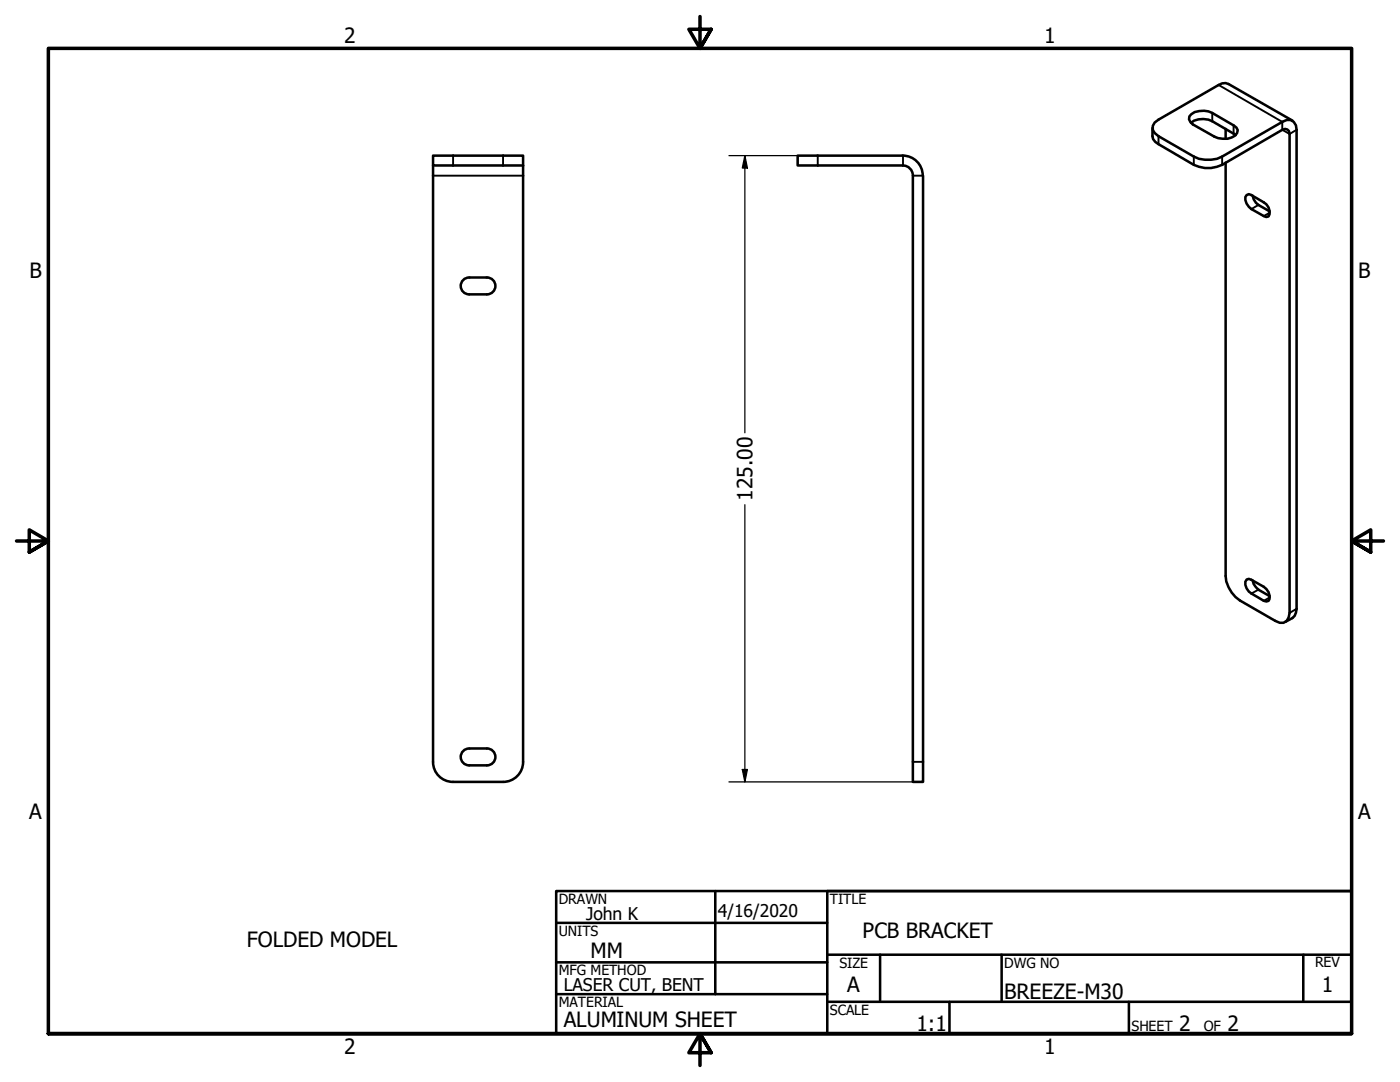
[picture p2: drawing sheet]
<svg xmlns="http://www.w3.org/2000/svg" width="279mm" height="216mm" viewBox="0 0 279 216" stroke-linecap="round" stroke-linejoin="round" font-family="sans-serif">
<!-- layer: Visible (ANSI) -->
<g fill="none" stroke="#000" stroke-width=".51">
<path d="M86.4 31.1h18v1.9h-18zM86.4 33v119M104.4 33v119M180.2 33a2 2 0 0 1 2 2M180.2 31.1a4 4 0 0 1 3.9 3.9M180.2 31.1h-21v1.9h21M182.2 35.1v120.9h2v-120.9M230 25.5v1.7l.1 .5 .5 .6 7.7 4.6a6.3 6.3 0 0 0 5.6 0l12-7 .6-.2 .4 .1 .3 .4 .2 .5v95.6l-.2 .9-.4 .7-.6 .4h-.8l-.9-.4-7-4.1a6.4 6.4 0 0 1-2.9-4.9v-82.5M237.7 24.5a4 4 0 0 1 4.2-.3l4.7 2.7M237.7 22.8a4.2 4.2 0 0 1 4.2-.3l4.3 2.5 .6 .5 .2 .5a1.98 1.98 0 0 1-2 1.7l-1.9-.1-5-2.8-.5-.5-.3-.5 .1-.6zM244.6 25.7v2M248.8 38.9l.4-.2a7.7 7.7 0 0 1 4 2.7l.2 1.3-.2 .5-.5 .1-3-1.6a2.65 2.65 0 0 1-1.2-2.4z"/>
<path d="M250 39.1l.2 .7 .4 .6 .5 .5 2.3 1.3M257.9 24.1l-12.7-7.3-.6-.2h-.7l-.7 .4-12 6.9a1.74 1.74 0 0 0-1.2 1.6 1.74 1.74 0 0 0 1.2 1.7l7.1 4a6.3 6.3 0 0 0 5.6 0l12-6.9 .9-.4a1.7 1.7 0 0 1 2 2v95.6l-.4 1.4-.5 .4-1.4 .8M97.2 55.4h-3.6a1.68 1.68 0 0 0-1.7 1.7 1.68 1.68 0 0 0 1.7 1.6h3.6M97.2 55.4a1.68 1.68 0 0 1 1.7 1.7 1.68 1.68 0 0 1-1.7 1.6M248.8 115.6l.4-.1 .5 .2 2.5 1.4a2.23 2.23 0 0 1 1 2.8l-.5 .1a7.3 7.3 0 0 1-3.9-2.6l-.3-.7v-.6zM250 115.8l.2 .7 .9 1.2 2.3 1.2M86.4 152.1a4 4 0 0 0 4 3.9h10M97.2 149.4h-3.6a1.68 1.68 0 0 0-1.7 1.6 1.68 1.68 0 0 0 1.7 1.7h3.6M97.2 149.4a1.68 1.68 0 0 1 1.7 1.6 1.68 1.68 0 0 1-1.7 1.7M104.4 152.1a4 4 0 0 1-4 3.9"/>
</g>
<!-- layer: Visible Narrow (ANSI) -->
<g fill="none" stroke="#000" stroke-width=".38">
<path d="M243.2 17l12.7 7.3v1.6l1.5 .8 1.4-.8M86.4 35.1h18M90.4 31.1v1.9M100.4 31.1v1.9M163.2 31.1v1.9M180.2 31.1v1.9M182.2 35.1h2M231.2 27.2v1.6M238.3 31.2v1.7M241.9 22.5v1.7M243.9 31.2v1.7M246.2 25v1.7"/>
<path d="M251.1 40.9l-1.4 .8M253.4 42.4l-1.2 .7M251.1 117.7l-1.4 .7M253.4 119.2l-1.2 .7M258.8 121.5l-1.4 .8M182.2 152h2"/>
</g>
<!-- layer: Border (ANSI) -->
<path d="M139.7 3.3v6.4l-2.2-3.9h4.4l-2.2 3.9 2.2-3.9M3.3 107.9h6.4l-3.9-2.2v4.5l3.9-2.3-3.9 2.3M276.1 107.9h-6.4l3.9-2.2v4.5l-3.9-2.3 3.9 2.3M9.7 206.2v-196.5h260v196.5h-260h260M141.9 210.1l-2.2-3.9 2.2 3.9h-4.4l2.2-3.9v6.4" fill="none" stroke="#000" stroke-width=".7"/>
<!-- layer: Title (ANSI) -->
<g fill="none" stroke="#000" stroke-width=".51">
<path d="M111 177.8h158.7v28.4h-158.7zM142.7 177.8v20.6M269.7 177.8h-104.6v28.4M111 184.1h54.1M111 192h54.1M111 198.4h54.1M165.1 190.5h104.6M165.1 199.9h104.6M175.6 190.5v9.4M189.5 199.9v6.3M199.9 190.5v9.4M225.3 199.9v6.3"/>
<path d="M260.1 190.5v9.4"/>
</g>
<!-- layer: Dimension (ANSI) -->
<path d="M145.5 31.1h16.1M148.7 31.1l.5 2.4h-1.1zM148.7 31.1v55.3M148.7 100.7v55.3M145.5 156h37.1M148.1 153.5h1.1l-.5 2.5z" fill="none" stroke="#000" stroke-width=".25"/>
<g fill="#000">
<path d="M148.7 31.1l.5 2.4h-1.1z" fill-rule="evenodd"/>
<path d="M148.1 153.5h1.1l-.5 2.5z" fill-rule="evenodd"/>
</g>
<g font-size="4.2">
<text x="68.7" y="8.6">2</text>
<text x="208.4" y="8.6">1</text>
<text x="5.9" y="55.5">B</text>
<text x="271.1" y="55.5">B</text>
<text x="150.2" y="99.9" transform="rotate(-90 150.2 99.9)">125.00</text>
<text x="5.8" y="163.4">A</text>
<text x="271" y="163.4">A</text>
<text x="49.3" y="189">FOLDED MODEL</text>
<text x="117.9" y="191.1">MM</text>
<text x="172.1" y="187.2">PCB BRACKET</text>
<text x="169.1" y="198">A</text>
<text x="263.8" y="198">1</text>
<text x="200.4" y="199.3">BREEZE-M30</text>
<text x="112.5" y="204.9">ALUMINUM SHEET</text>
<text x="182.9" y="205.7">1:1</text>
<text x="235.3" y="205.7">2</text>
<text x="245" y="205.7">2</text>
<text x="68.7" y="210.3">2</text>
<text x="208.4" y="210.3">1</text>
</g>
<g font-size="3.5">
<text x="117" y="183.6">John K</text>
<text x="143.3" y="183.1">4/16/2020</text>
<text x="112.5" y="197.7">LASER CUT, BENT</text>
</g>
<g font-size="2.8">
<text x="111.5" y="180.3">DRAWN</text>
<text x="165.6" y="180.3">TITLE</text>
<text x="111.5" y="186.8">UNITS</text>
<text x="111.5" y="194.6">MFG METHOD</text>
<text x="167.5" y="193.1">SIZE</text>
<text x="200.4" y="193.1">DWG NO</text>
<text x="262.4" y="193">REV</text>
<text x="111.5" y="200.9">MATERIAL</text>
<text x="165.6" y="202.5">SCALE</text>
<text x="225.8" y="205.7">SHEET</text>
<text x="240.2" y="205.7">OF</text>
</g>
</svg>
